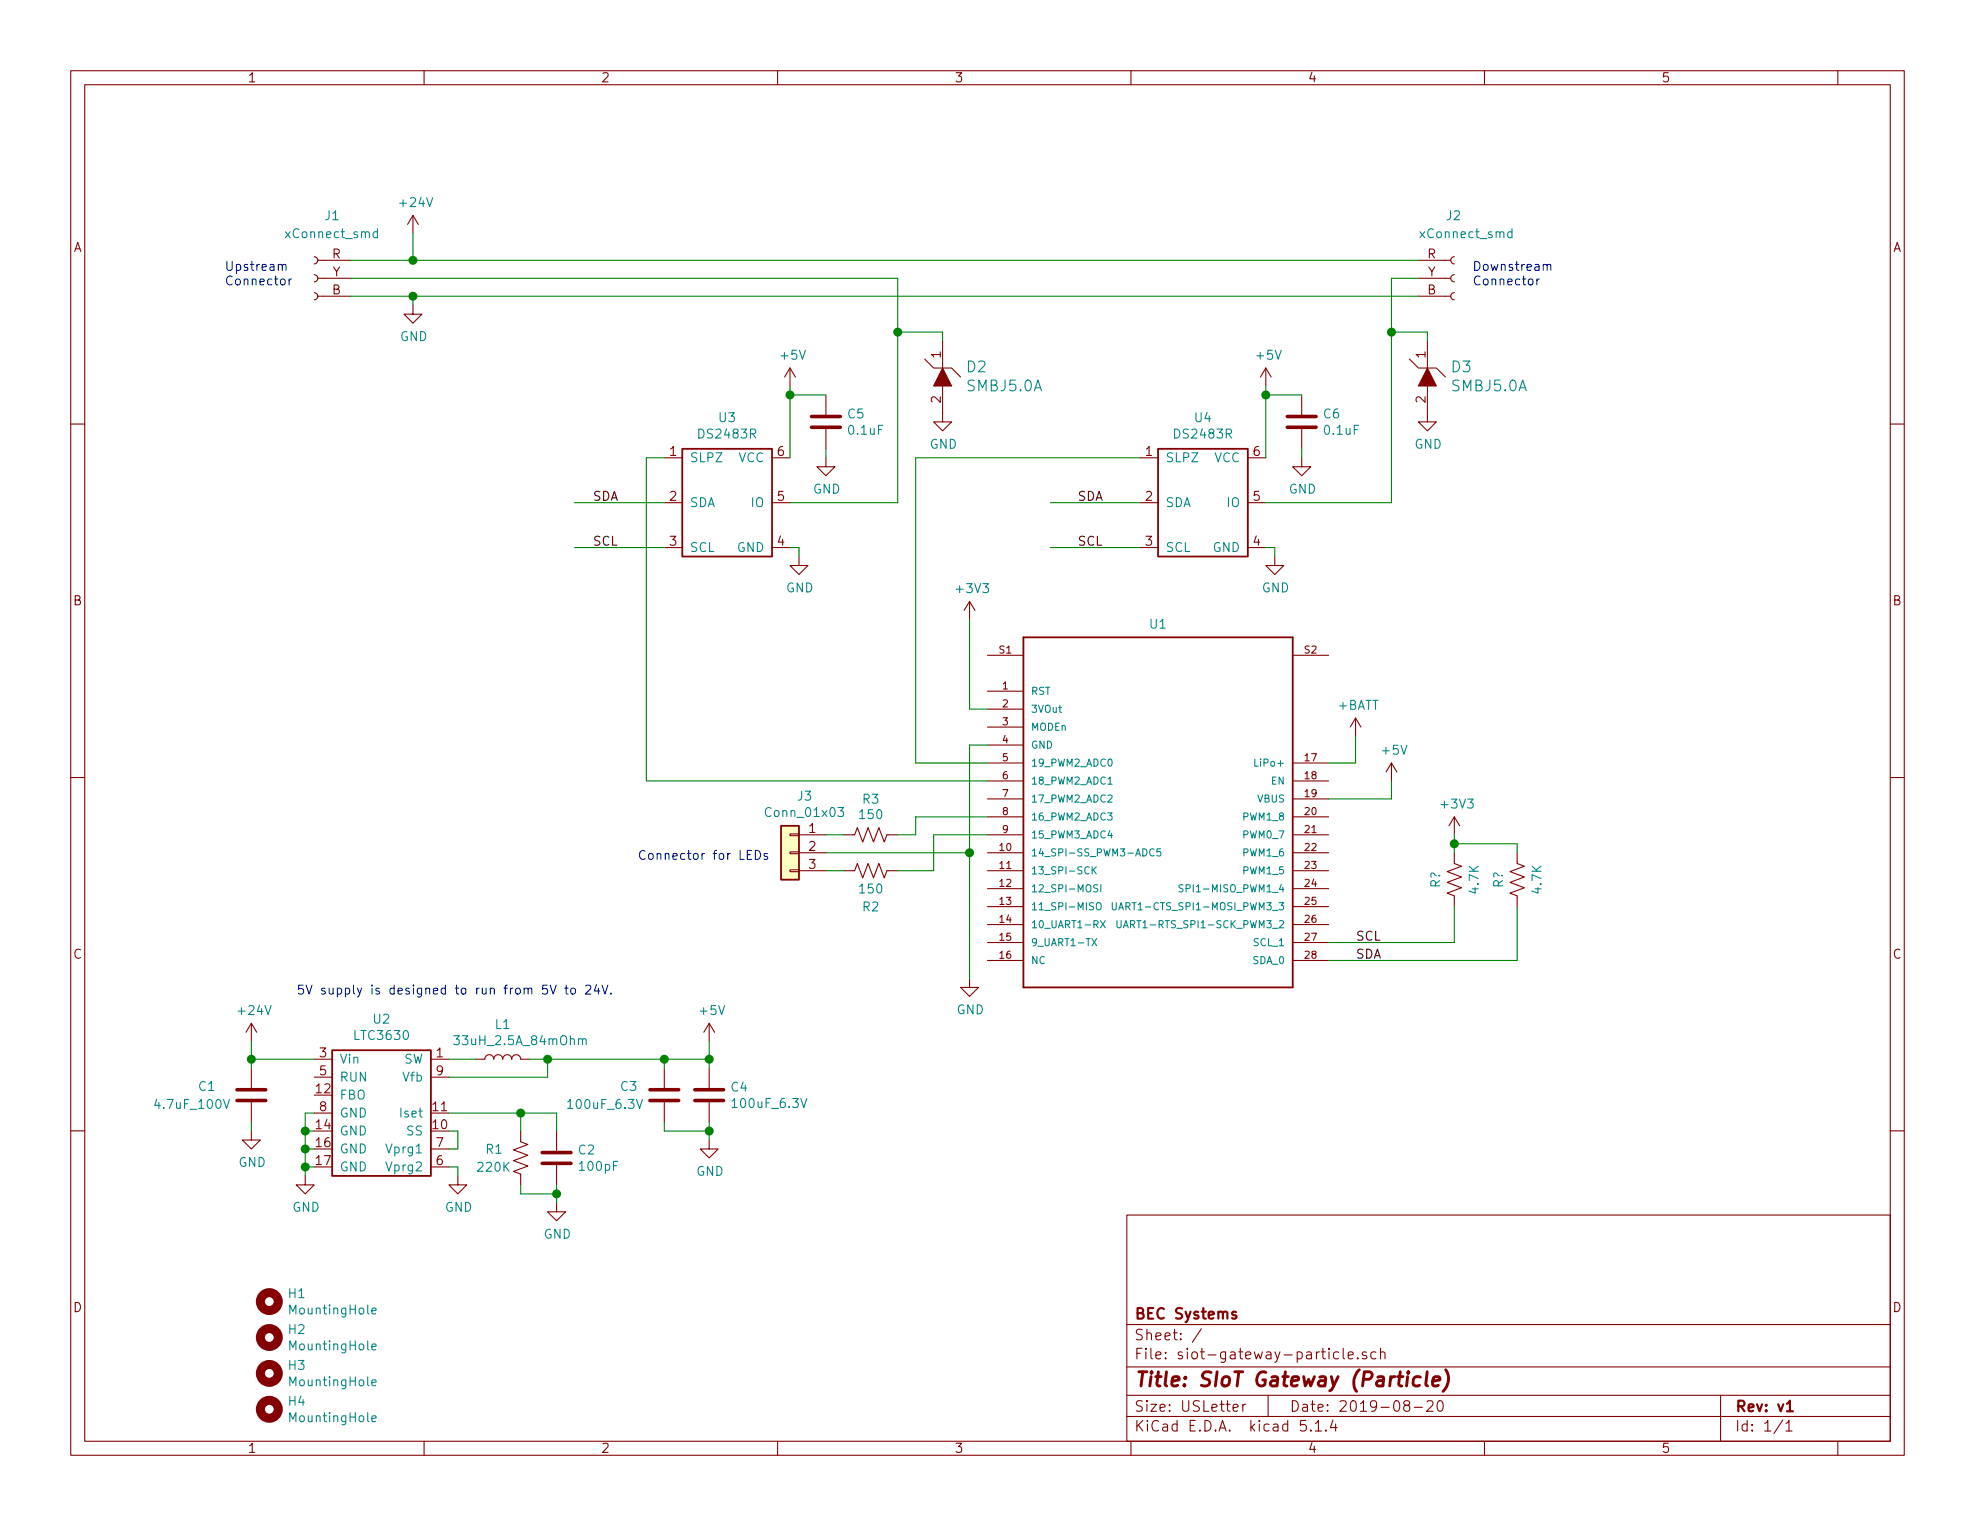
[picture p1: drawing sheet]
EESchema Schematic File Version 4
LIBS:siot-gateway-particle-cache
EELAYER 30 0
EELAYER END
$Descr USLetter 11000 8500
encoding utf-8
Sheet 1 1
Title "SIoT Gateway (Particle)"
Date "2019-08-20"
Rev "v1"
Comp "BEC Systems"
Comment1 ""
Comment2 ""
Comment3 ""
Comment4 ""
$EndDescr
$Comp
L bec-particle:Particle_Mesh U1
U 1 1
P 6450 4500
F 0 "U1" H 6450 5525 50  0000 C CNN
F 1 "Particle_Mesh" H 6500 4350 50  0001 L BNN
F 2 "feather" H 6500 4350 50  0001 L BNN
F 3 "" H 6500 4350 50  0001 L BNN
F 4 "Unavailable" H 6500 4350 50  0001 L BNN "Field5"
F 5 "None" H 6500 4350 50  0001 L BNN "Field6"
F 6 "None" H 6500 4350 50  0001 L BNN "Field7"
	1    6450 4500
	1    0    0    -1  
$EndComp
$Comp
L power:+3V3 #PWR0101
U 1 1
P 5400 3450
F 0 "#PWR0101" H 5400 3300 50  0001 C CNN
F 1 "+3V3" H 5415 3623 50  0000 C CNN
F 2 "" H 5400 3450 50  0001 C CNN
F 3 "" H 5400 3450 50  0001 C CNN
	1    5400 3450
	1    0    0    -1  
$EndComp
Wire Wire Line
	5400 3450 5400 3950
Wire Wire Line
	5400 3950 5500 3950
$Comp
L power:GND #PWR0106
U 1 1
P 5400 5450
F 0 "#PWR0106" H 5400 5200 50  0001 C CNN
F 1 "GND" H 5405 5277 50  0000 C CNN
F 2 "" H 5400 5450 50  0001 C CNN
F 3 "" H 5400 5450 50  0001 C CNN
	1    5400 5450
	1    0    0    -1  
$EndComp
Wire Wire Line
	5500 4150 5400 4150
Wire Wire Line
	5400 4150 5400 4750
Text Label 7550 5250 0    50   ~ 0
SCL
Text Label 7550 5350 0    50   ~ 0
SDA
Wire Wire Line
	5850 3050 6350 3050
Wire Wire Line
	5850 2800 6350 2800
Text Label 6000 3050 0    50   ~ 0
SCL
Text Label 6000 2800 0    50   ~ 0
SDA
Wire Wire Line
	3200 3050 3700 3050
Wire Wire Line
	3200 2800 3700 2800
Text Label 3300 3050 0    50   ~ 0
SCL
Text Label 3300 2800 0    50   ~ 0
SDA
$Comp
L power:+24V #PWR0108
U 1 1
P 2300 1300
F 0 "#PWR0108" H 2300 1150 50  0001 C CNN
F 1 "+24V" H 2315 1473 50  0000 C CNN
F 2 "" H 2300 1300 50  0001 C CNN
F 3 "" H 2300 1300 50  0001 C CNN
	1    2300 1300
	1    0    0    -1  
$EndComp
Wire Wire Line
	1950 1450 2300 1450
Wire Wire Line
	1950 1650 2300 1650
Wire Wire Line
	2300 1300 2300 1450
Connection ~ 2300 1450
$Comp
L power:GND #PWR0109
U 1 1
P 2300 1700
F 0 "#PWR0109" H 2300 1450 50  0001 C CNN
F 1 "GND" H 2305 1527 50  0000 C CNN
F 2 "" H 2300 1700 50  0001 C CNN
F 3 "" H 2300 1700 50  0001 C CNN
	1    2300 1700
	1    0    0    -1  
$EndComp
Wire Wire Line
	2300 1650 2300 1700
Connection ~ 2300 1650
Wire Wire Line
	2300 1650 7900 1650
Text Notes 1250 1600 0    50   ~ 0
Upstream\nConnector\n
Text Notes 8200 1600 0    50   ~ 0
Downstream\nConnector\n
Wire Wire Line
	4400 2800 5000 2800
Wire Wire Line
	5000 1550 1950 1550
Wire Wire Line
	7050 2800 7750 2800
Wire Wire Line
	7750 1550 7900 1550
$Comp
L bec-interface:DS2483R U3
U 1 1
P 4050 2800
F 0 "U3" H 4050 3275 50  0000 C CNN
F 1 "DS2483R" H 4050 3184 50  0000 C CNN
F 2 "Package_TO_SOT_SMD:TSOT-23-6" H 4100 2350 50  0001 C CNN
F 3 "https://datasheets.maximintegrated.com/en/ds/DS2483.pdf" H 3800 2900 50  0001 C CNN
F 4 "DS2483R+T" H 4050 2800 50  0001 C CNN "MPN"
F 5 "Maxim Integrated" H 4050 2800 50  0001 C CNN "Manufacturer"
	1    4050 2800
	1    0    0    -1  
$EndComp
$Comp
L bec-interface:DS2483R U4
U 1 1
P 6700 2800
F 0 "U4" H 6700 3275 50  0000 C CNN
F 1 "DS2483R" H 6700 3184 50  0000 C CNN
F 2 "Package_TO_SOT_SMD:TSOT-23-6" H 6750 2350 50  0001 C CNN
F 3 "https://datasheets.maximintegrated.com/en/ds/DS2483.pdf" H 6450 2900 50  0001 C CNN
F 4 "DS2483R+T" H 6700 2800 50  0001 C CNN "MPN"
F 5 "Maxim Integrated" H 6700 2800 50  0001 C CNN "Manufacturer"
	1    6700 2800
	1    0    0    -1  
$EndComp
Wire Wire Line
	5500 4250 5100 4250
Wire Wire Line
	5100 4250 5100 2550
Wire Wire Line
	3600 4350 3600 2550
$Comp
L power:+24V #PWR0102
U 1 1
P 1400 5800
F 0 "#PWR0102" H 1400 5650 50  0001 C CNN
F 1 "+24V" H 1415 5973 50  0000 C CNN
F 2 "" H 1400 5800 50  0001 C CNN
F 3 "" H 1400 5800 50  0001 C CNN
	1    1400 5800
	1    0    0    -1  
$EndComp
Wire Wire Line
	1400 5800 1400 5900
Wire Wire Line
	1400 5900 1750 5900
Wire Wire Line
	5500 4350 3600 4350
Wire Wire Line
	3600 2550 3700 2550
Wire Wire Line
	5100 2550 6350 2550
$Comp
L power:GND #PWR0103
U 1 1
P 1700 6550
F 0 "#PWR0103" H 1700 6300 50  0001 C CNN
F 1 "GND" H 1705 6377 50  0000 C CNN
F 2 "" H 1700 6550 50  0001 C CNN
F 3 "" H 1700 6550 50  0001 C CNN
	1    1700 6550
	1    0    0    -1  
$EndComp
Wire Wire Line
	1750 6200 1700 6200
Wire Wire Line
	1700 6200 1700 6300
Wire Wire Line
	1700 6300 1750 6300
Connection ~ 1700 6300
Wire Wire Line
	1700 6300 1700 6400
Wire Wire Line
	1750 6400 1700 6400
Connection ~ 1700 6400
Wire Wire Line
	1700 6400 1700 6500
Wire Wire Line
	1700 6500 1750 6500
Connection ~ 1700 6500
Wire Wire Line
	1700 6500 1700 6550
$Comp
L bec-passive:33uH_2.5A_84mOhm L1
U 1 1
P 2800 5900
F 0 "L1" V 2990 5900 50  0000 C CNN
F 1 "33uH_2.5A_84mOhm" V 2900 5800 50  0000 C CNN
F 2 "BEC:CDRH105R" H 2800 5900 50  0001 C CNN
F 3 "http://products.sumida.com/products/pdf/CDRH105R.pdf" H 2800 5900 50  0001 C CNN
F 4 "CDRH105RNP-330NC" H 3350 6100 50  0001 C CNN "MPN"
F 5 "Sumida" H 3100 6000 50  0001 C CNN "Manufacturer"
	1    2800 5900
	0    -1   -1   0   
$EndComp
Wire Wire Line
	2500 5900 2650 5900
Wire Wire Line
	2500 6000 3050 6000
Wire Wire Line
	3050 6000 3050 5900
Wire Wire Line
	3050 5900 2950 5900
$Comp
L power:+5V #PWR0104
U 1 1
P 3950 5800
F 0 "#PWR0104" H 3950 5650 50  0001 C CNN
F 1 "+5V" H 3965 5973 50  0000 C CNN
F 2 "" H 3950 5800 50  0001 C CNN
F 3 "" H 3950 5800 50  0001 C CNN
	1    3950 5800
	1    0    0    -1  
$EndComp
Wire Wire Line
	3950 5900 3950 5800
$Comp
L bec-passive:4.7uF_100V C1
U 1 1
P 1400 6100
F 0 "C1" H 1100 6150 50  0000 L CNN
F 1 "4.7uF_100V" H 850 6050 50  0000 L CNN
F 2 "Capacitor_SMD:C_2220_5650Metric" H 2200 6300 50  0001 C CNN
F 3 "https://product.tdk.com/info/en/catalog/datasheets/mlcc_commercial_midvoltage_en.pdf" H 1400 6100 50  0001 C CNN
F 4 "C5750X7R2A475M230KA" H 2000 6200 50  0001 C CNN "MPN"
F 5 "TDK Corporation" H 1850 6400 50  0001 C CNN "Manufacturer"
	1    1400 6100
	1    0    0    -1  
$EndComp
Wire Wire Line
	1400 5900 1400 5950
Connection ~ 1400 5900
$Comp
L power:GND #PWR0105
U 1 1
P 1400 6300
F 0 "#PWR0105" H 1400 6050 50  0001 C CNN
F 1 "GND" H 1405 6127 50  0000 C CNN
F 2 "" H 1400 6300 50  0001 C CNN
F 3 "" H 1400 6300 50  0001 C CNN
	1    1400 6300
	1    0    0    -1  
$EndComp
Wire Wire Line
	1400 6250 1400 6300
$Comp
L bec-passive:100uF_6.3V C4
U 1 1
P 3950 6100
F 0 "C4" H 4065 6146 50  0000 L CNN
F 1 "100uF_6.3V" H 4065 6055 50  0000 L CNN
F 2 "Capacitor_SMD:C_1210_3225Metric" H 4750 6300 50  0001 C CNN
F 3 "http://datasheets.avx.com/cx5r.pdf" H 3950 6100 50  0001 C CNN
F 4 "12106D107MAT2A" H 4450 6200 50  0001 C CNN "MPN"
F 5 "AVX Corporation" H 4400 6400 50  0001 C CNN "Manufacturer"
	1    3950 6100
	1    0    0    -1  
$EndComp
$Comp
L bec-passive:100uF_6.3V C3
U 1 1
P 3700 6100
F 0 "C3" H 3450 6150 50  0000 L CNN
F 1 "100uF_6.3V" H 3150 6050 50  0000 L CNN
F 2 "Capacitor_SMD:C_1210_3225Metric" H 4500 6300 50  0001 C CNN
F 3 "http://datasheets.avx.com/cx5r.pdf" H 3700 6100 50  0001 C CNN
F 4 "12106D107MAT2A" H 4200 6200 50  0001 C CNN "MPN"
F 5 "AVX Corporation" H 4150 6400 50  0001 C CNN "Manufacturer"
	1    3700 6100
	1    0    0    -1  
$EndComp
Wire Wire Line
	3950 5900 3950 5950
Connection ~ 3950 5900
Wire Wire Line
	3700 5900 3700 5950
Connection ~ 3700 5900
Wire Wire Line
	3700 5900 3950 5900
$Comp
L power:GND #PWR0107
U 1 1
P 3950 6350
F 0 "#PWR0107" H 3950 6100 50  0001 C CNN
F 1 "GND" H 3955 6177 50  0000 C CNN
F 2 "" H 3950 6350 50  0001 C CNN
F 3 "" H 3950 6350 50  0001 C CNN
	1    3950 6350
	1    0    0    -1  
$EndComp
Wire Wire Line
	3950 6250 3950 6300
Wire Wire Line
	3950 6300 3700 6300
Wire Wire Line
	3700 6300 3700 6250
Connection ~ 3950 6300
Wire Wire Line
	3950 6300 3950 6350
Wire Wire Line
	3050 5900 3700 5900
Connection ~ 3050 5900
Wire Wire Line
	2500 6300 2550 6300
Wire Wire Line
	2550 6300 2550 6400
Wire Wire Line
	2550 6400 2500 6400
$Comp
L power:GND #PWR0110
U 1 1
P 2550 6550
F 0 "#PWR0110" H 2550 6300 50  0001 C CNN
F 1 "GND" H 2555 6377 50  0000 C CNN
F 2 "" H 2550 6550 50  0001 C CNN
F 3 "" H 2550 6550 50  0001 C CNN
	1    2550 6550
	1    0    0    -1  
$EndComp
Wire Wire Line
	2500 6500 2550 6500
Wire Wire Line
	2550 6500 2550 6550
$Comp
L bec-passive:R_0603 R1
U 1 1
P 2900 6450
F 0 "R1" H 2700 6500 50  0000 L CNN
F 1 "220K" H 2650 6400 50  0000 L CNN
F 2 "Resistor_SMD:R_0603_1608Metric" V 2940 6440 50  0001 C CNN
F 3 "~" H 2900 6450 50  0001 C CNN
F 4 "" H 2900 6450 50  0001 C CNN "MFGPN"
	1    2900 6450
	1    0    0    -1  
$EndComp
$Comp
L Device:C C2
U 1 1
P 3100 6450
F 0 "C2" H 3215 6496 50  0000 L CNN
F 1 "100pF" H 3215 6405 50  0000 L CNN
F 2 "Capacitor_SMD:C_0603_1608Metric" H 3138 6300 50  0001 C CNN
F 3 "~" H 3100 6450 50  0001 C CNN
	1    3100 6450
	1    0    0    -1  
$EndComp
Wire Wire Line
	2500 6200 2900 6200
Wire Wire Line
	3100 6200 3100 6300
Wire Wire Line
	2900 6200 2900 6300
Connection ~ 2900 6200
Wire Wire Line
	2900 6200 3100 6200
$Comp
L power:GND #PWR0111
U 1 1
P 3100 6700
F 0 "#PWR0111" H 3100 6450 50  0001 C CNN
F 1 "GND" H 3105 6527 50  0000 C CNN
F 2 "" H 3100 6700 50  0001 C CNN
F 3 "" H 3100 6700 50  0001 C CNN
	1    3100 6700
	1    0    0    -1  
$EndComp
Wire Wire Line
	2900 6600 2900 6650
Wire Wire Line
	2900 6650 3100 6650
Wire Wire Line
	3100 6600 3100 6650
Wire Wire Line
	3100 6650 3100 6700
Connection ~ 3100 6650
Wire Wire Line
	4400 2150 4400 2200
$Comp
L Device:C C5
U 1 1
P 4600 2350
F 0 "C5" H 4715 2396 50  0000 L CNN
F 1 "0.1uF" H 4715 2305 50  0000 L CNN
F 2 "Capacitor_SMD:C_0603_1608Metric" H 4638 2200 50  0001 C CNN
F 3 "~" H 4600 2350 50  0001 C CNN
	1    4600 2350
	1    0    0    -1  
$EndComp
Wire Wire Line
	4400 2200 4600 2200
Connection ~ 4400 2200
Wire Wire Line
	4400 2200 4400 2550
$Comp
L power:GND #PWR0113
U 1 1
P 4600 2550
F 0 "#PWR0113" H 4600 2300 50  0001 C CNN
F 1 "GND" H 4605 2377 50  0000 C CNN
F 2 "" H 4600 2550 50  0001 C CNN
F 3 "" H 4600 2550 50  0001 C CNN
	1    4600 2550
	1    0    0    -1  
$EndComp
Wire Wire Line
	4600 2500 4600 2550
$Comp
L Device:C C6
U 1 1
P 7250 2350
F 0 "C6" H 7365 2396 50  0000 L CNN
F 1 "0.1uF" H 7365 2305 50  0000 L CNN
F 2 "Capacitor_SMD:C_0603_1608Metric" H 7288 2200 50  0001 C CNN
F 3 "~" H 7250 2350 50  0001 C CNN
	1    7250 2350
	1    0    0    -1  
$EndComp
Wire Wire Line
	7050 2200 7250 2200
Wire Wire Line
	7250 2500 7250 2550
Wire Wire Line
	7050 2150 7050 2200
Wire Wire Line
	7050 2200 7050 2550
Connection ~ 7050 2200
$Comp
L power:GND #PWR0115
U 1 1
P 7250 2550
F 0 "#PWR0115" H 7250 2300 50  0001 C CNN
F 1 "GND" H 7255 2377 50  0000 C CNN
F 2 "" H 7250 2550 50  0001 C CNN
F 3 "" H 7250 2550 50  0001 C CNN
	1    7250 2550
	1    0    0    -1  
$EndComp
$Comp
L power:GND #PWR0116
U 1 1
P 4450 3100
F 0 "#PWR0116" H 4450 2850 50  0001 C CNN
F 1 "GND" H 4455 2927 50  0000 C CNN
F 2 "" H 4450 3100 50  0001 C CNN
F 3 "" H 4450 3100 50  0001 C CNN
	1    4450 3100
	1    0    0    -1  
$EndComp
$Comp
L power:GND #PWR0117
U 1 1
P 7100 3100
F 0 "#PWR0117" H 7100 2850 50  0001 C CNN
F 1 "GND" H 7105 2927 50  0000 C CNN
F 2 "" H 7100 3100 50  0001 C CNN
F 3 "" H 7100 3100 50  0001 C CNN
	1    7100 3100
	1    0    0    -1  
$EndComp
Wire Wire Line
	4400 3050 4450 3050
Wire Wire Line
	4450 3050 4450 3100
Wire Wire Line
	7050 3050 7100 3050
Wire Wire Line
	7100 3050 7100 3100
$Comp
L Mechanical:MountingHole H1
U 1 1
P 1500 7250
F 0 "H1" H 1600 7296 50  0000 L CNN
F 1 "MountingHole" H 1600 7205 50  0000 L CNN
F 2 "MountingHole:MountingHole_3.5mm" H 1500 7250 50  0001 C CNN
F 3 "~" H 1500 7250 50  0001 C CNN
	1    1500 7250
	1    0    0    -1  
$EndComp
$Comp
L Mechanical:MountingHole H2
U 1 1
P 1500 7450
F 0 "H2" H 1600 7496 50  0000 L CNN
F 1 "MountingHole" H 1600 7405 50  0000 L CNN
F 2 "MountingHole:MountingHole_3.5mm" H 1500 7450 50  0001 C CNN
F 3 "~" H 1500 7450 50  0001 C CNN
	1    1500 7450
	1    0    0    -1  
$EndComp
$Comp
L Mechanical:MountingHole H3
U 1 1
P 1500 7650
F 0 "H3" H 1600 7696 50  0000 L CNN
F 1 "MountingHole" H 1600 7605 50  0000 L CNN
F 2 "MountingHole:MountingHole_3.5mm" H 1500 7650 50  0001 C CNN
F 3 "~" H 1500 7650 50  0001 C CNN
	1    1500 7650
	1    0    0    -1  
$EndComp
$Comp
L Mechanical:MountingHole H4
U 1 1
P 1500 7850
F 0 "H4" H 1600 7896 50  0000 L CNN
F 1 "MountingHole" H 1600 7805 50  0000 L CNN
F 2 "MountingHole:MountingHole_3.5mm" H 1500 7850 50  0001 C CNN
F 3 "~" H 1500 7850 50  0001 C CNN
	1    1500 7850
	1    0    0    -1  
$EndComp
$Comp
L power:+5V #PWR0118
U 1 1
P 7750 4350
F 0 "#PWR0118" H 7750 4200 50  0001 C CNN
F 1 "+5V" H 7765 4523 50  0000 C CNN
F 2 "" H 7750 4350 50  0001 C CNN
F 3 "" H 7750 4350 50  0001 C CNN
	1    7750 4350
	1    0    0    -1  
$EndComp
Wire Wire Line
	7400 4450 7750 4450
Wire Wire Line
	7750 4450 7750 4350
$Comp
L bec-connector:xConnect_smd J1
U 1 1
P 1750 1550
F 0 "J1" H 1650 1900 50  0000 C CNN
F 1 "xConnect_smd" H 1650 1800 50  0000 C CNN
F 2 "BEC:xConnect_smd" H 1700 1300 50  0001 C CNN
F 3 "~" H 1750 1550 50  0001 C CNN
	1    1750 1550
	-1   0    0    -1  
$EndComp
$Comp
L bec-connector:xConnect_smd J2
U 1 1
P 8100 1550
F 0 "J2" H 8050 1900 50  0000 L CNN
F 1 "xConnect_smd" H 7900 1800 50  0000 L CNN
F 2 "BEC:xConnect_smd" H 8050 1300 50  0001 C CNN
F 3 "~" H 8100 1550 50  0001 C CNN
	1    8100 1550
	1    0    0    -1  
$EndComp
$Comp
L power:+BATT #PWR0119
U 1 1
P 7550 4100
F 0 "#PWR0119" H 7550 3950 50  0001 C CNN
F 1 "+BATT" H 7565 4273 50  0000 C CNN
F 2 "" H 7550 4100 50  0001 C CNN
F 3 "" H 7550 4100 50  0001 C CNN
	1    7550 4100
	1    0    0    -1  
$EndComp
Wire Wire Line
	7550 4100 7550 4250
Wire Wire Line
	7550 4250 7400 4250
Wire Wire Line
	5000 2800 5000 1850
Wire Wire Line
	7750 2800 7750 1850
Text Notes 1650 5550 0    50   ~ 0
5V supply is designed to run from 5V to 24V.
$Comp
L bec-passive:SMBJ5.0A D2
U 1 1
P 5250 2100
F 0 "D2" V 5303 1972 60  0000 R CNN
F 1 "SMBJ5.0A" V 5197 1972 60  0000 R CNN
F 2 "Diode_SMD:D_SMB" H 4850 2350 60  0001 L CNN
F 3 "https://www.littelfuse.com/~/media/electronics/datasheets/tvs_diodes/littelfuse_tvs_diode_smbj_datasheet.pdf.pdf" H 5450 2400 60  0001 L CNN
F 4 "SMBJ5.0A" H 5000 2450 60  0001 L CNN "MPN"
F 5 "Circuit Protection" H 4850 2550 60  0001 L CNN "Category"
F 6 "TVS - Diodes" H 4950 2650 60  0001 L CNN "Family"
F 7 "LIttelfuse" H 5450 3200 60  0001 L CNN "Manufacturer"
	1    5250 2100
	0    -1   -1   0   
$EndComp
$Comp
L bec-passive:SMBJ5.0A D3
U 1 1
P 7950 2100
F 0 "D3" V 8003 1972 60  0000 R CNN
F 1 "SMBJ5.0A" V 7897 1972 60  0000 R CNN
F 2 "Diode_SMD:D_SMB" H 7550 2350 60  0001 L CNN
F 3 "https://www.littelfuse.com/~/media/electronics/datasheets/tvs_diodes/littelfuse_tvs_diode_smbj_datasheet.pdf.pdf" H 8150 2400 60  0001 L CNN
F 4 "SMBJ5.0A" H 7700 2450 60  0001 L CNN "MPN"
F 5 "Circuit Protection" H 7550 2550 60  0001 L CNN "Category"
F 6 "TVS - Diodes" H 7650 2650 60  0001 L CNN "Family"
F 7 "LIttelfuse" H 8150 3200 60  0001 L CNN "Manufacturer"
	1    7950 2100
	0    -1   -1   0   
$EndComp
$Comp
L power:GND #PWR0121
U 1 1
P 5250 2300
F 0 "#PWR0121" H 5250 2050 50  0001 C CNN
F 1 "GND" H 5255 2127 50  0000 C CNN
F 2 "" H 5250 2300 50  0001 C CNN
F 3 "" H 5250 2300 50  0001 C CNN
	1    5250 2300
	1    0    0    -1  
$EndComp
Wire Wire Line
	5000 1850 5250 1850
Wire Wire Line
	5250 1850 5250 1900
Connection ~ 5000 1850
Wire Wire Line
	5000 1850 5000 1550
Wire Wire Line
	7750 1850 7950 1850
Wire Wire Line
	7950 1850 7950 1900
Connection ~ 7750 1850
Wire Wire Line
	7750 1850 7750 1550
$Comp
L power:GND #PWR0122
U 1 1
P 7950 2300
F 0 "#PWR0122" H 7950 2050 50  0001 C CNN
F 1 "GND" H 7955 2127 50  0000 C CNN
F 2 "" H 7950 2300 50  0001 C CNN
F 3 "" H 7950 2300 50  0001 C CNN
	1    7950 2300
	1    0    0    -1  
$EndComp
$Comp
L Connector_Generic:Conn_01x03 J3
U 1 1
P 4400 4750
F 0 "J3" H 4318 5067 50  0000 C CNN
F 1 "Conn_01x03" H 4318 4976 50  0000 C CNN
F 2 "Connector_PinHeader_2.54mm:PinHeader_1x03_P2.54mm_Vertical" H 4400 4750 50  0001 C CNN
F 3 "~" H 4400 4750 50  0001 C CNN
	1    4400 4750
	-1   0    0    -1  
$EndComp
$Comp
L Device:R_US R2
U 1 1
P 4850 4650
F 0 "R2" V 5250 4650 50  0000 C CNN
F 1 "150" V 4736 4650 50  0000 C CNN
F 2 "Resistor_SMD:R_0603_1608Metric" V 4890 4640 50  0001 C CNN
F 3 "~" H 4850 4650 50  0001 C CNN
	1    4850 4650
	0    1    1    0   
$EndComp
$Comp
L Device:R_US R3
U 1 1
P 4850 4850
F 0 "R3" V 4450 4850 50  0000 C CNN
F 1 "150" V 4950 4850 50  0000 C CNN
F 2 "Resistor_SMD:R_0603_1608Metric" V 4890 4840 50  0001 C CNN
F 3 "~" H 4850 4850 50  0001 C CNN
	1    4850 4850
	0    1    1    0   
$EndComp
Wire Wire Line
	4600 4750 5400 4750
Connection ~ 5400 4750
Wire Wire Line
	5400 4750 5400 5450
Wire Wire Line
	4600 4650 4700 4650
Wire Wire Line
	4600 4850 4700 4850
Wire Wire Line
	5000 4650 5100 4650
Wire Wire Line
	5100 4650 5100 4550
Wire Wire Line
	5100 4550 5500 4550
Wire Wire Line
	5000 4850 5200 4850
Wire Wire Line
	5200 4850 5200 4650
Wire Wire Line
	5200 4650 5500 4650
Text Notes 3550 4800 0    50   ~ 0
Connector for LEDs
Wire Wire Line
	2300 1450 7900 1450
$Comp
L power:+5V #PWR?
U 1 1
P 4400 2150
F 0 "#PWR?" H 4400 2000 50  0001 C CNN
F 1 "+5V" H 4415 2323 50  0000 C CNN
F 2 "" H 4400 2150 50  0001 C CNN
F 3 "" H 4400 2150 50  0001 C CNN
	1    4400 2150
	1    0    0    -1  
$EndComp
$Comp
L power:+5V #PWR?
U 1 1
P 7050 2150
F 0 "#PWR?" H 7050 2000 50  0001 C CNN
F 1 "+5V" H 7065 2323 50  0000 C CNN
F 2 "" H 7050 2150 50  0001 C CNN
F 3 "" H 7050 2150 50  0001 C CNN
	1    7050 2150
	1    0    0    -1  
$EndComp
$Comp
L Device:R_US R?
U 1 1
P 8100 4900
F 0 "R?" V 8200 4900 50  0000 C CNN
F 1 "4.7K" V 7986 4900 50  0000 C CNN
F 2 "Resistor_SMD:R_0603_1608Metric" V 8140 4890 50  0001 C CNN
F 3 "~" H 8100 4900 50  0001 C CNN
	1    8100 4900
	-1   0    0    1   
$EndComp
$Comp
L Device:R_US R?
U 1 1
P 8450 4900
F 0 "R?" V 8550 4900 50  0000 C CNN
F 1 "4.7K" V 8336 4900 50  0000 C CNN
F 2 "Resistor_SMD:R_0603_1608Metric" V 8490 4890 50  0001 C CNN
F 3 "~" H 8450 4900 50  0001 C CNN
	1    8450 4900
	-1   0    0    1   
$EndComp
$Comp
L power:+3V3 #PWR?
U 1 1
P 8100 4650
F 0 "#PWR?" H 8100 4500 50  0001 C CNN
F 1 "+3V3" H 8115 4823 50  0000 C CNN
F 2 "" H 8100 4650 50  0001 C CNN
F 3 "" H 8100 4650 50  0001 C CNN
	1    8100 4650
	1    0    0    -1  
$EndComp
Wire Wire Line
	8100 4650 8100 4700
Wire Wire Line
	8100 4700 8450 4700
Wire Wire Line
	8450 4700 8450 4750
Connection ~ 8100 4700
Wire Wire Line
	8100 4700 8100 4750
Wire Wire Line
	8100 5050 8100 5250
Wire Wire Line
	7400 5250 8100 5250
Wire Wire Line
	8450 5050 8450 5350
Wire Wire Line
	7400 5350 8450 5350
$Comp
L bec-power:LTC3630 U2
U 1 1
P 2150 6200
F 0 "U2" H 2125 6725 50  0000 C CNN
F 1 "LTC3630" H 2125 6634 50  0000 C CNN
F 2 "BEC:MSOP-12-16-1EP_3x4mm_P0.5mm_EP1.65x2.85mm_ThermalVias" H 400 6650 50  0001 C CNN
F 3 "https://www.analog.com/media/en/technical-documentation/data-sheets/3630fd.pdf" H 400 6650 50  0001 C CNN
F 4 "LTC3630EMSE#PBF" H 2150 6200 50  0001 C CNN "MPN"
F 5 "Analog Devices" H 2150 6200 50  0001 C CNN "Manufacturer"
	1    2150 6200
	1    0    0    -1  
$EndComp
$EndSCHEMATC
